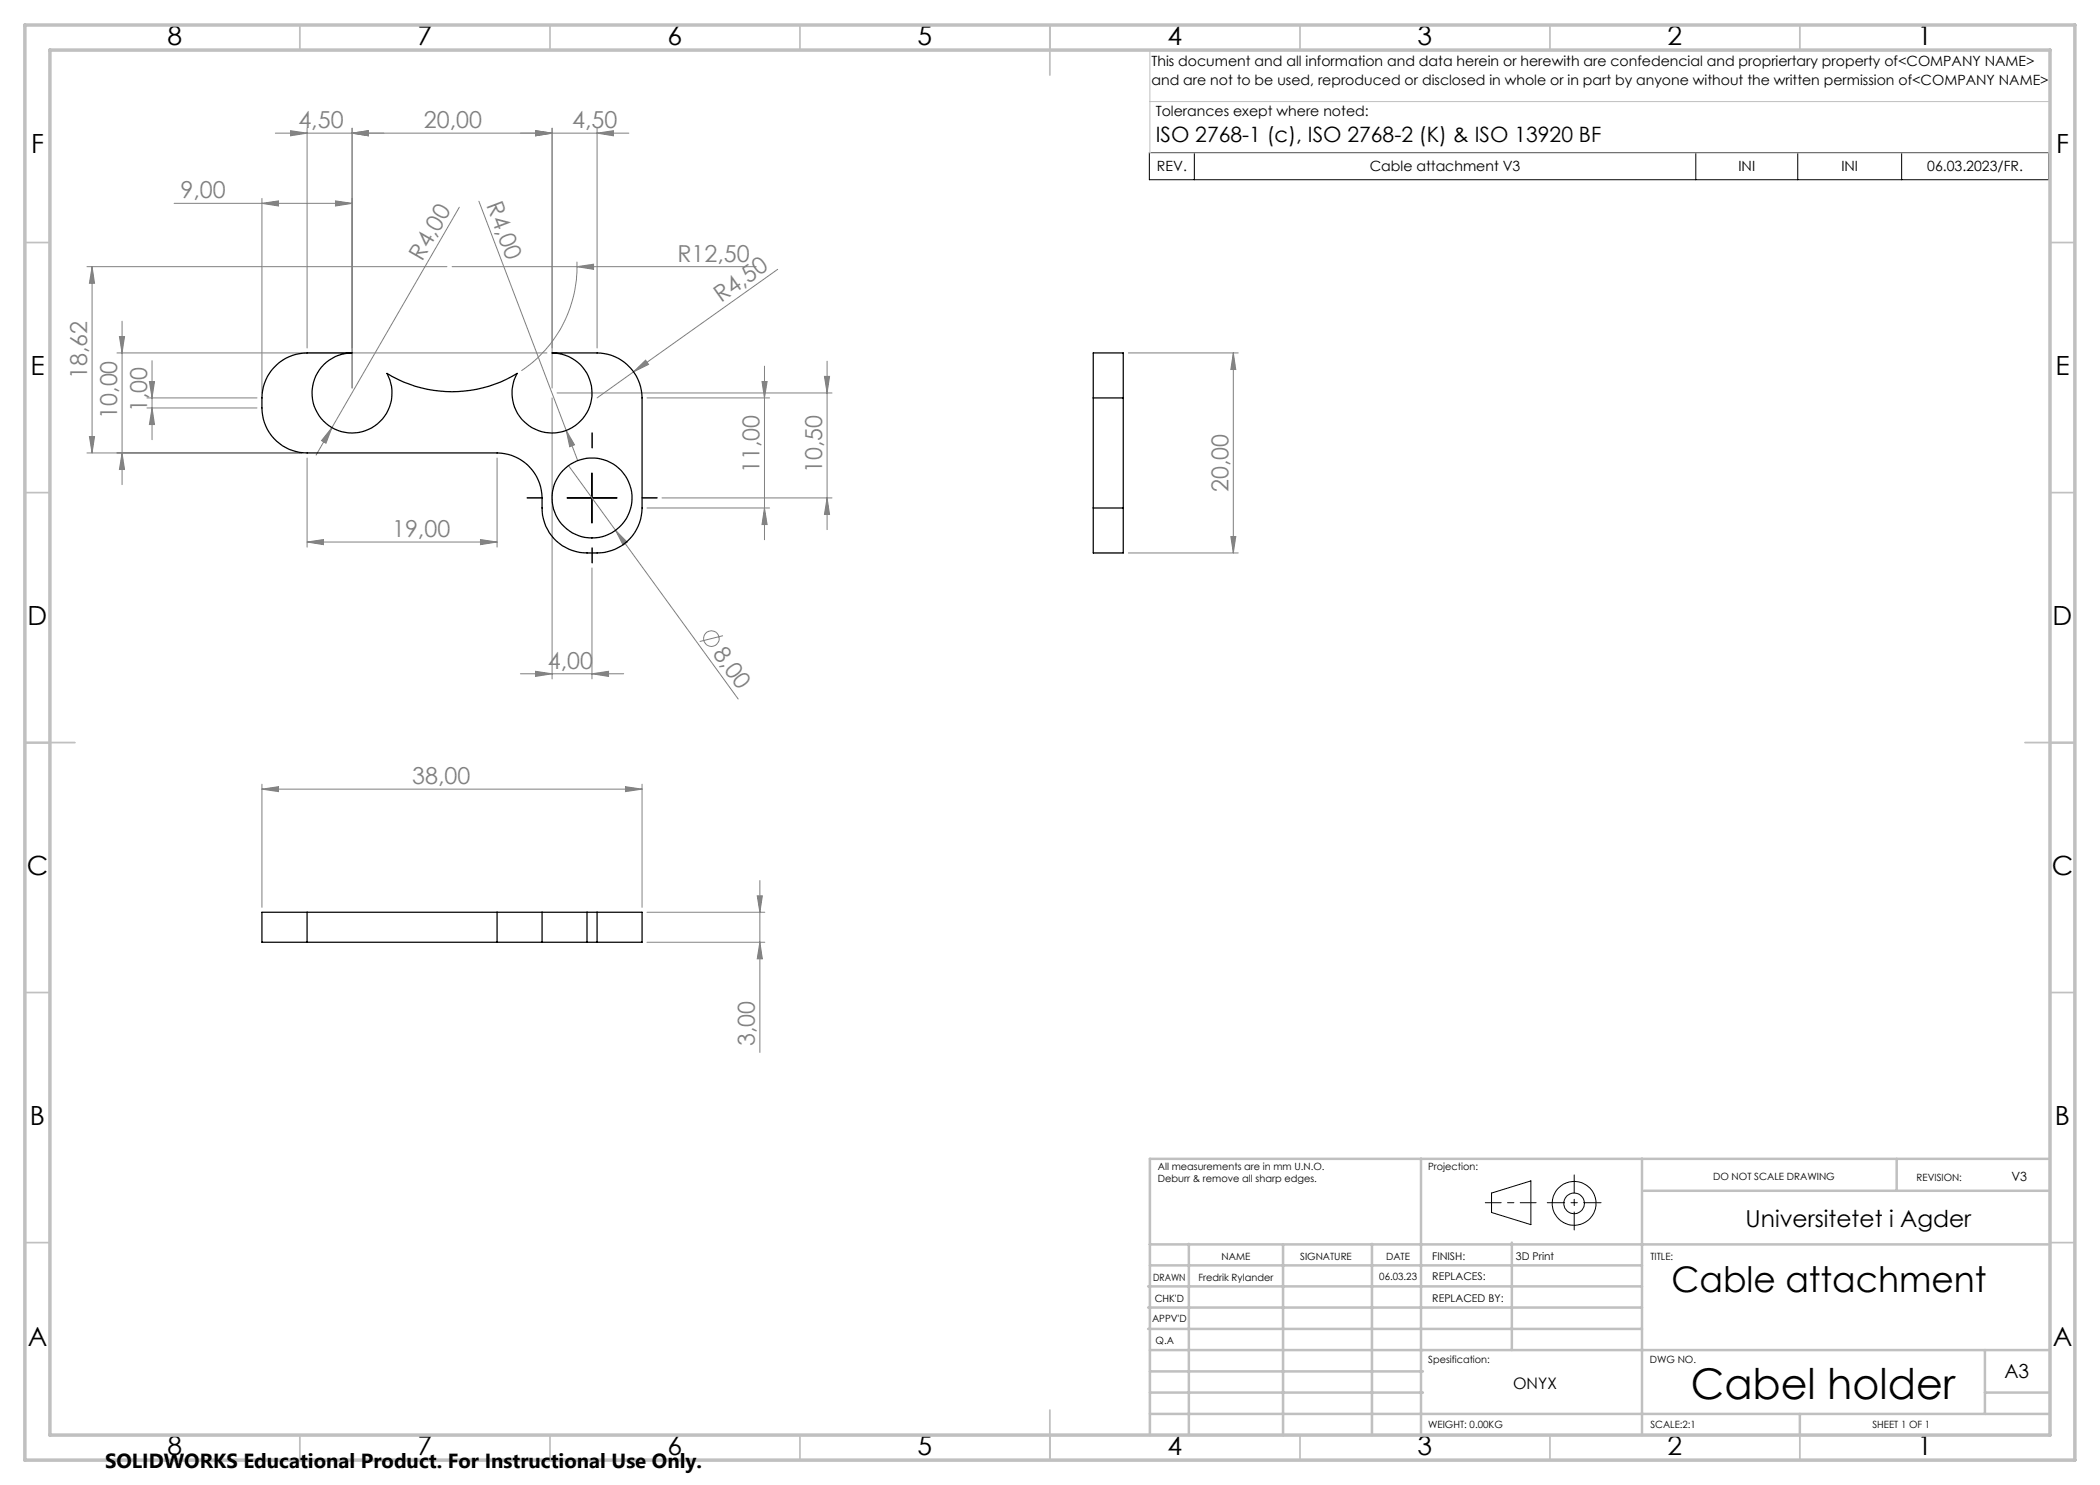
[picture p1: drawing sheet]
<svg xmlns="http://www.w3.org/2000/svg" width="420mm" height="297mm" viewBox="0 0 420 297" stroke-linecap="round" stroke-linejoin="round" font-family="sans-serif">
<g fill="none" stroke="#808080" stroke-width=".2">
<path d="M52.4 39.7v38.9M55.1 26.6h70.7M58.1 26.1l3.3 .5-3.3 .6zM61.4 25.6v44M70.4 26.6l3.3-.5v1.1zM70.4 25.6v52M107.1 26.1l3.3 .5-3.3 .6zM110.4 25.6v52M119.4 26.6l3.3-.5v1.1zM119.4 25.6v44M17.4 53.3h72M18.4 53.3l.5 3.4h-1z"/>
<path d="M18.4 53.3v37.3M34.8 40.7h35.6M52.4 40.7l3.3-.5v1zM67.1 40.2l3.3 .5-3.3 .5zM90.4 53.3h60.8M91.9 41.4l-28.7 49.6M95.8 40.2l17.4 45.9M115.4 52.3a25.1 25.1 0 0 1-11.1 21.9M115.4 53.3l3.3-.5v1.1zM155.5 53.9l-28.8 20.5M23.4 70.6h86M23.9 67.3h1l-.5 3.3z"/>
<path d="M24.4 64.2v32.7M29.4 79.6h22M29.9 76.3h1l-.5 3.3zM30.4 72.1v15.8M110.4 79.6v56.2M111.4 78.6h55M126.7 74.4l2.4-2.4 .6 .9zM126.7 74.4l-7.3 5.2M129.4 79.6h24.5M152.4 76.3h1l-.5 3.3zM152.9 73.2v34.7M164.9 75.3h1l-.5 3.3z"/>
<path d="M165.4 72.2v33.7M225.7 70.6h21.9M246.7 70.6l.5 3.3h-1zM246.7 70.6v40M17.4 90.6h43M17.9 87.3h1l-.5 3.3zM24.4 90.6l.5 3.3h-1zM29.4 81.6h22M30.4 81.6l.5 3.3h-1zM61.4 91.6v17.8M66.4 85.5l-1.2 3.1-.9-.5zM99.4 91.6v17.8"/>
<path d="M113.2 86.1l1.7 2.9-1 .4zM113.2 86.1l2.3 5.9M113.7 93.1l9.4 13M132.4 99.6h34M165.4 99.6l.5 3.3h-1zM61.4 108.4l3.3-.5v1zM61.4 108.4h38M96.1 107.9l3.3 .5-3.3 .5zM118.4 113.6v22.2M123.1 106.1l2.3 2.3-.8 .6zM123.1 106.1l24.5 33.7M129.4 101.6h24.5"/>
<path d="M152.9 101.6l.5 3.3h-1zM225.7 110.6h21.9M246.2 107.3h1l-.5 3.3zM104.1 134.8h20.6M107.1 134.3l3.3 .5-3.3 .5zM118.4 134.8l3.3-.5v1zM144.6 127.1l-4.7 1.2M52.4 157.8l3.3-.5v1zM52.4 156.8v24.7M52.4 157.8h76M125.1 157.3l3.3 .5-3.3 .5zM128.4 156.8v24.7"/>
<path d="M151.4 179.2h1.1l-.5 3.3zM152 176.1v34.4M129.4 182.5h23.6M129.4 188.5h23.6M152 188.5l.5 3.3h-1.1z"/>
<circle cx="142.3" cy="127.7" r="1.55"/>
</g>
<g fill="none" stroke="#000" stroke-width=".2">
<path d="M229.9 30.5h179.8v5.4h-179.8zM238.9 30.5v5.4M339.2 30.5v5.4M359.6 30.5v5.4M380.3 30.5v5.4M113.4 99.6h10M118.4 94.6v10M298.3 238.6l7.9-2.4v8.7l-7.9-2.4z"/>
<circle cx="314.8" cy="240.7" r="2.07"/>
<circle cx="314.8" cy="240.7" r="4.4"/>
</g>
<path d="M108.4 99.6h-3M118.4 89.6v-3M128.4 99.6h3M118.4 109.6v3" fill="none" stroke="#000" stroke-width=".2" stroke-dasharray="15.2 1.3 1.3 1.3"/>
<path d="M297.1 240.5h10.1" fill="none" stroke="#000" stroke-width=".2" stroke-dasharray="15.2 1.3 1.3 1.3" stroke-dashoffset="12.1"/>
<path d="M314.8 235v11" fill="none" stroke="#000" stroke-width=".2" stroke-dasharray="15.2 1.3 1.3 1.3" stroke-dashoffset="11.6"/>
<path d="M309.5 240.5h10.7" fill="none" stroke="#000" stroke-width=".2" stroke-dasharray="15.2 1.3 1.3 1.3" stroke-dashoffset="11.8"/>
<path d="M230 10v20.6h180M230.5 10h179.5v33M230 20.3h180" fill="none" stroke="#c0c0c0" stroke-width=".2"/>
<g fill="none" stroke="#c0c0c0" stroke-width=".35">
<path d="M60 5v5M110 5v5M160 5v5M210 5v10M260 5v5M310 5v5M360 5v5M5 48.5h5M410 48.5h5M5 98.5h5M410 98.5h5M5 148.5h10"/>
<path d="M405 148.5h10M5 198.5h5M410 198.5h5M5 248.5h5M410 248.5h5M60 287v5M110 287v5M160 287v5M210 282v10M260 287v5M310 287v5M360 287v5"/>
</g>
<g fill="none" stroke="#c0c0c0" stroke-width=".5">
<path d="M284.2 231.8v55.2M328.4 231.8v55.2M328.8 238.2h81.2M379.3 231.8v6.4M410 231.8h-180v55.2M229.6 257.3h98.8M230 248.9h179.6M230 253.1h98.4M237.8 248.8v38.2M256.6 248.9v38.2M274.4 248.8v38.2M302.4 248.5v21.5"/>
<path d="M229.6 265.8h98.8M229.6 261.5h98.8M230 278.5h54.6M230 274.3h54.6M230 270h180M397 278.5h13M397 270v12.8M230 282.8h180M360 282.8v4.2"/>
</g>
<path d="M5 5h410v287h-410zM10 10h400v277h-400z" fill="none" stroke="#c0c0c0" stroke-width=".7"/>
<g fill="#808080">
<path d="M113.2 86.1l1.7 2.9-1 .4z"/>
<path d="M126.7 74.4l2.4-2.4 .6 .9z"/>
<path d="M66.4 85.5l-1.2 3.1-.9-.5z"/>
<path d="M123.1 106.1l2.3 2.3-.8 .6z"/>
<path d="M115.4 53.3l3.3-.5v1.1z"/>
<path d="M118.4 134.8l3.3-.5v1zM107.1 134.3l3.3 .5-3.3 .5zM125.1 157.3l3.3 .5-3.3 .5zM52.4 157.8l3.3-.5v1z"/>
<path d="M52.4 40.7l3.3-.5v1zM67.1 40.2l3.3 .5-3.3 .5z"/>
<path d="M61.4 108.4l3.3-.5v1zM96.1 107.9l3.3 .5-3.3 .5z"/>
<path d="M107.1 26.1l3.3 .5-3.3 .6zM70.4 26.6l3.3-.5v1.1z"/>
<path d="M70.4 26.6l3.3-.5v1.1zM58.1 26.1l3.3 .5-3.3 .6z"/>
<path d="M119.4 26.6l3.3-.5v1.1zM107.1 26.1l3.3 .5-3.3 .6z"/>
<path d="M165.4 99.6l.5 3.3h-1zM164.9 75.3h1l-.5 3.3z"/>
<path d="M152.9 101.6l.5 3.3h-1zM152.4 76.3h1l-.5 3.3z"/>
<path d="M29.9 76.3h1l-.5 3.3zM30.4 81.6l.5 3.3h-1zM18.4 53.3l.5 3.4h-1zM17.9 87.3h1l-.5 3.3zM23.9 67.3h1l-.5 3.3zM24.4 90.6l.5 3.3h-1zM151.4 179.2h1.1l-.5 3.3zM152 188.5l.5 3.3h-1.1zM246.7 70.6l.5 3.3h-1zM246.2 107.3h1l-.5 3.3z"/>
</g>
<g fill="none" stroke="#000" stroke-width=".25">
<path d="M54.8 73.5a9.1 9.1 0 0 1 6.6-2.9h9a8 8 0 0 0-7.9 9.4 8 8 0 0 0 10.6 6.2 8 8 0 0 0 4.3-11.5 24.9 24.9 0 0 0 26 0 8 8 0 0 0 4.3 11.4 8 8 0 0 0 10.6-6.2 8 8 0 0 0-7.9-9.3h9a9.1 9.1 0 0 1 9 9v22a9 9 0 0 1-9 9 10.1 10.1 0 0 1-8.1-2.4 8.8 8.8 0 0 1-2.9-6.6 9.9 9.9 0 0 0-2.9-8.6 9.2 9.2 0 0 0-6.1-2.4h-38a9 9 0 0 1-9-9 9.9 9.9 0 0 1 2.4-8.1zM218.7 79.6v-9h5.9v9M218.7 79.6h5.9M218.7 79.6v22M224.6 79.6v22M218.7 101.6v9h5.9v-9M218.7 101.6h5.9M61.4 182.5h-9v6h9M61.4 188.5h38M61.4 182.5h38M61.4 182.5v6M99.4 188.5h9"/>
<path d="M99.4 182.5h9M99.4 182.5v6M108.4 188.5h9M108.4 182.5h9M108.4 182.5v6M117.4 182.5v6M117.4 188.5h2M117.4 182.5h2M119.4 182.5h9v6h-9M119.4 182.5v6"/>
<circle cx="118.4" cy="99.6" r="8"/>
</g>
<text font-size="8.5" x="338.2" y="279.7">Cabel holder</text>
<text font-size="7.1" x="334.3" y="258.5">Cable attachment</text>
<g font-size="5.3">
<text x="33.5" y="8.9">8</text>
<text x="83.5" y="8.9">7</text>
<text x="133.5" y="8.9">6</text>
<text x="183.5" y="8.9">5</text>
<text x="233.5" y="8.9">4</text>
<text x="283.5" y="8.9">3</text>
<text x="333.5" y="8.9">2</text>
<text x="383.5" y="8.9">1</text>
<text x="6.2" y="30.7">F</text>
<text x="411.2" y="30.7">F</text>
<text x="6.1" y="74.9">E</text>
<text x="411.1" y="74.9">E</text>
<text x="5.5" y="124.9">D</text>
<text x="410.5" y="124.9">D</text>
<text x="5.3" y="174.9">C</text>
<text x="410.3" y="174.9">C</text>
<text x="6" y="224.9">B</text>
<text x="411" y="224.9">B</text>
<text x="5.5" y="269.2">A</text>
<text x="410.5" y="269.2">A</text>
<text x="33.5" y="290.9">8</text>
<text x="83.5" y="290.9">7</text>
<text x="133.5" y="290.9">6</text>
<text x="183.5" y="290.9">5</text>
<text x="233.5" y="290.9">4</text>
<text x="283.5" y="290.9">3</text>
<text x="333.5" y="290.9">2</text>
<text x="383.5" y="290.9">1</text>
</g>
<g font-size="4.7" fill="#808080">
<text x="59.7" y="25.6">4,50</text>
<text x="84.8" y="25.6">20,00</text>
<text x="114.5" y="25.6">4,50</text>
<text x="36.1" y="39.6">9,00</text>
<text x="97.2" y="41.1" transform="rotate(69 97.2 41.1)">R4,00</text>
<text x="84.4" y="52.3" transform="rotate(-60 84.4 52.3)">R4,00</text>
<text x="135.5" y="52.3">R12,50</text>
<text x="144.2" y="60.7" transform="rotate(-35 144.2 60.7)">R4,50</text>
<text x="17.4" y="75.9" transform="rotate(-90 17.4 75.9)">18,62</text>
<text x="23.4" y="83.8" transform="rotate(-90 23.4 83.8)">10,00</text>
<text x="29.4" y="82.5" transform="rotate(-90 29.4 82.5)">1,00</text>
<text x="151.9" y="94.6" transform="rotate(-90 151.9 94.6)">11,00</text>
<text x="164.4" y="94.6" transform="rotate(-90 164.4 94.6)">10,50</text>
<text x="245.7" y="98.4" transform="rotate(-90 245.7 98.4)">20,00</text>
<text x="78.4" y="107.4">19,00</text>
<text x="142.4" y="130.8" transform="rotate(54 142.4 130.8)">8,00</text>
<text x="109.6" y="133.7">4,00</text>
<text x="82.4" y="156.8">38,00</text>
<text x="151" y="209.2" transform="rotate(-90 151 209.2)">3,00</text>
</g>
<text font-size="4.7" x="349.1" y="245.3">Universitetet i Agder</text>
<text font-size="4.2" x="231.1" y="28.5">ISO 2768-1 (c), ISO 2768-2 (K) &amp; ISO 13920 BF</text>
<text font-size="4.1" x="21" y="293.7">SOLIDWORKS Educational Product. For Instructional Use Only.</text>
<text font-size="3.9" x="400.9" y="275.5">A3</text>
<text font-size="3.2" x="302.6" y="277.9">ONYX</text>
<g font-size="2.8">
<text x="230.3" y="13.1">This document and all information and data herein or herewith are confedencial and propriertary property of&lt;COMPANY NAME&gt;</text>
<text x="230.3" y="16.9">and are not to be used, reproduced or disclosed in whole or in part by anyone without the written permission of&lt;COMPANY NAME&gt;</text>
<text x="231.1" y="23.1">Tolerances exept where noted:</text>
<text x="231.4" y="34.3">REV.</text>
<text x="274" y="34.3">Cable attachment V3</text>
<text x="347.7" y="34.3">INI</text>
<text x="368.3" y="34.3">INI</text>
<text x="385.4" y="34.3">06.03.2023/FR.</text>
</g>
<text font-size="2.5" x="402.3" y="236.1">V3</text>
<g font-size="2.1">
<text x="286.4" y="251.9">FINISH:</text>
<text x="303.2" y="251.9">3D Print</text>
<text x="286.5" y="256">REPLACES:</text>
<text x="286.5" y="260.4">REPLACED BY:</text>
</g>
<g font-size="2">
<text x="231.6" y="234">All measurements are in mm U.N.O.</text>
<text x="285.6" y="234">Projection:</text>
<text x="231.6" y="236.5">Deburr &amp; remove all sharp edges.</text>
<text x="342.6" y="236">DO NOT SCALE DRAWING</text>
<text x="383.3" y="236.2">REVISION:</text>
<text x="244.3" y="252">NAME</text>
<text x="260" y="251.9">SIGNATURE</text>
<text x="277.2" y="251.9">DATE</text>
<text x="330.1" y="251.9">TITLE:</text>
<text x="230.6" y="256.1">DRAWN</text>
<text x="239.7" y="256.1">Fredrik Rylander</text>
<text x="275.9" y="255.9">06.03.23</text>
<text x="230.9" y="260.3">CHK'D</text>
<text x="230.4" y="264.4">APPV'D</text>
<text x="231.1" y="268.8">Q.A</text>
<text x="285.6" y="272.5">Spesification:</text>
<text x="330" y="272.5">DWG NO.</text>
<text x="285.6" y="285.5">WEIGHT: 0.00KG</text>
<text x="330.1" y="285.6">SCALE:2:1</text>
<text x="374.5" y="285.6">SHEET 1 OF 1</text>
</g>
</svg>
